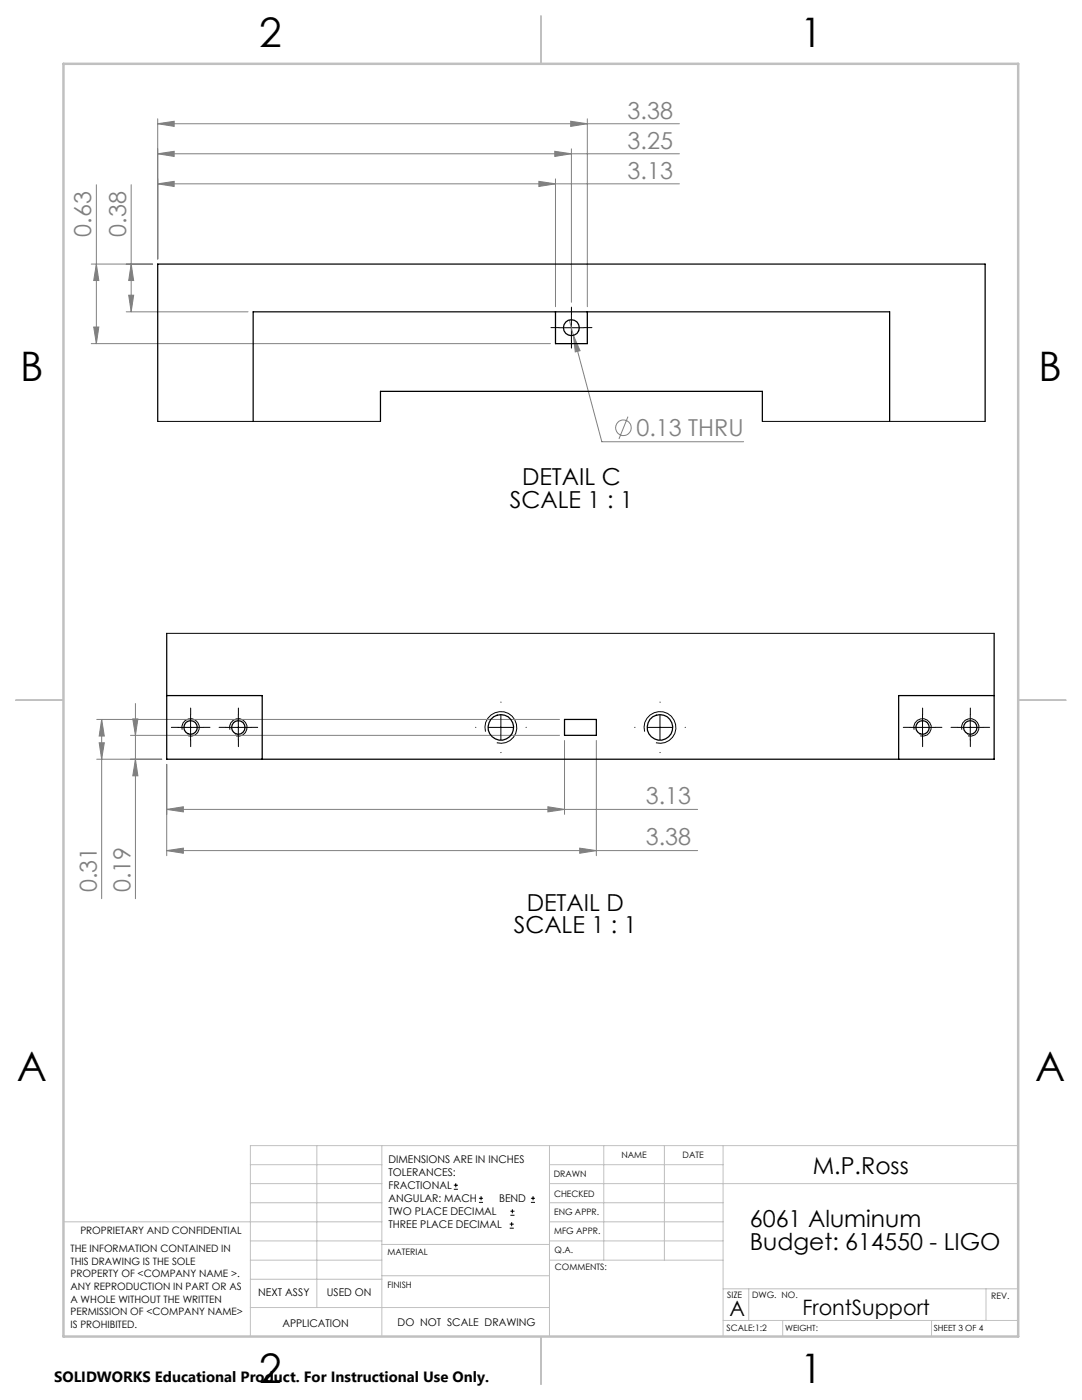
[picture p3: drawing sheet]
<svg xmlns="http://www.w3.org/2000/svg" width="216mm" height="279mm" viewBox="0 0 216 279" stroke-linecap="round" stroke-linejoin="round" font-family="sans-serif">
<g fill="none" stroke="#808080" stroke-width=".2">
<path d="M19.2 36.9v31.7M26.2 36.9v25.3M31.5 30.7l3.2-.5v1zM31.5 36.7l3.2-.5v1zM31.5 24.7l3.2-.5v1zM31.5 23.7v28M31.5 30.7h104.1M31.5 36.7h104.1M31.5 24.7h104.1M107.5 36.2l3.3 .5-3.3 .5zM110.7 30.2l3.3 .5-3.3 .5zM110.8 35.7v25.5"/>
<path d="M113.9 24.2l3.3 .5-3.3 .5zM114 29.7v30.6M117.2 23.7v37.5M18.2 52.7h12.2M19.2 52.7l.5 3.3h-1zM25.7 58.9h1l-.5 3.3zM26.2 52.7l.5 3.3h-1zM18.2 68.6h91.6M18.7 65.3h1l-.5 3.3zM25.2 62.2h24.3M113.6 63.9l.8 3M114.4 66.9l1.3 3.1-.9 .2z"/>
<path d="M114.4 66.9l5.7 21.3h28.3M125.3 83.1l-1.8 4.5M19.3 151.5h13M19.3 143.6h92.4M19.8 148.2h1l-.5 3.3zM20.3 143.6l.5 3.3h-1zM20.3 143.6v35.8M26 146.8h85.7M26.5 143.5h1l-.5 3.3zM27 151.5l.5 3.3h-1zM27 140.4v39M33.3 152.5v18.3"/>
<path d="M112.6 147.8v14.7M119 147.8v23M33.3 161.5l3.3-.5v1zM33.3 169.8l3.3-.5v1zM33.3 161.5h105.9M33.3 169.8h105.9M109.3 161l3.3 .5-3.3 .5zM115.7 169.3l3.3 .5-3.3 .5z"/>
<circle cx="124.4" cy="85.4" r="1.55"/>
</g>
<g fill="none" stroke="#000" stroke-width=".2">
<path d="M111.5 65.4h5M114 62.9v5M35.5 145.2h5M36.3 145.6a1.74 1.74 0 0 1 1.6-2.2 1.74 1.74 0 0 1 1.9 1.9 1.74 1.74 0 0 1-2.2 1.6M38 142.7v5M45 145.2h5.1M45.9 145.6a1.74 1.74 0 0 1 1.5-2.2 1.74 1.74 0 0 1 1.9 1.9 1.74 1.74 0 0 1-2.2 1.6M47.6 142.7v5M96.9 146a3.2 3.2 0 0 1 2.7-4 3.2 3.2 0 0 1 3.5 3.4 3.2 3.2 0 0 1-4 2.8M97.4 145.2h5M99.9 142.7v5M128.6 146a3.2 3.2 0 0 1 2.8-4 3.2 3.2 0 0 1 3.4 3.4 3.2 3.2 0 0 1-3.9 2.8"/>
<path d="M129.2 145.2h5M131.7 142.7v5M181.6 145.2h5M182.4 145.6a1.74 1.74 0 0 1 1.5-2.2 1.74 1.74 0 0 1 1.9 1.9 1.74 1.74 0 0 1-2.2 1.6M184.1 142.7v5M191.1 145.2h5M191.9 145.6a1.74 1.74 0 0 1 1.5-2.2 1.74 1.74 0 0 1 1.9 1.9 1.74 1.74 0 0 1-2.2 1.6M193.6 142.7v5M90.6 237.3h.8M90.6 236.5h.8M90.9 236.1v.9M95.6 240h.8"/>
<path d="M95.6 239.1h.8M96 238.7v.8M105.9 240h.9M105.9 239.1h.9M106.4 238.7v.8M101.7 245.1h.8M101.7 244.3h.8M101.8 242.5h.9M101.8 241.7h.9M102.1 243.9v.8M102.2 241.3v.8"/>
</g>
<g fill="none" stroke="#000" stroke-width=".2" stroke-dasharray="15.2 1.3 1.3 1.3">
<path d="M111.5 65.4h-1.6M114 62.9v-1.6M114 67.9v1.6M116.5 65.4h1.6M35.5 145.2h-1.3M38 142.7v-1.4M38 147.7v1.3M40.5 145.2h1.4M45.1 145.2h-1.4M47.6 142.7v-1.4M47.6 147.7v1.3M50.1 145.2h1.3"/>
<path d="M95 145.2h-.1M100 140.2v-.1M100 150.2h.1M105 145.2h.1M126.7 145.2h.1M131.7 140.2v-.1M131.7 150.2h.1M136.7 145.2h.1M181.6 145.2h-1.4M184.1 142.7v-1.4M184.1 147.7v1.3M186.6 145.2h1.3"/>
<path d="M191.1 145.2h-1.3M193.6 142.7v-1.4M193.6 147.7v1.3M196.1 145.2h1.4"/>
</g>
<g fill="none" stroke="#c0c0c0" stroke-width=".2">
<path d="M50 232.4h26.2M50 236.2h26.2M63.2 228.6v32.3M76.2 228.6v38.1M109.6 228.6v38.1M109.6 232.4h34.7M109.6 236.2h93.6M120.5 228.6v22.9M132.6 228.6v22.9M144.3 228.6v38.1M203.2 228.6h-153.2v38.1M12.7 243.8h63.5"/>
<path d="M50 251.5h26.2M50 240h26.2M50 247.7h26.2M50 255.3h26.2M76.2 254.6h33.4M76.2 248.4h33.4M109.6 251.5h34.7M109.6 243.8h34.7M109.6 240h34.7M109.6 247.7h34.7M144.3 257.2h58.9M149.4 257.2v6.3"/>
<path d="M196.7 257.2v6.3M50 260.9h59.6M144.3 263.5h58.9M156.2 263.5v3.2M185.9 263.5v3.2"/>
</g>
<path d="M108 3.2v9.5M3.1 139.7h9.6M203.2 139.7h9.5M108 266.7v9.6" fill="none" stroke="#c0c0c0" stroke-width=".25"/>
<path d="M12.7 12.7h190.5v254h-190.5z" fill="none" stroke="#c0c0c0" stroke-width=".5"/>
<g fill="#808080">
<path d="M31.5 30.7l3.2-.5v1zM110.7 30.2l3.3 .5-3.3 .5zM31.5 36.7l3.2-.5v1zM107.5 36.2l3.3 .5-3.3 .5zM31.5 24.7l3.2-.5v1zM113.9 24.2l3.3 .5-3.3 .5zM114.4 66.9l.4 3.3 .9-.2z"/>
<path d="M33.3 161.5l3.3-.5v1zM109.3 161l3.3 .5-3.3 .5zM33.3 169.8l3.3-.5v1zM115.7 169.3l3.3 .5-3.3 .5z"/>
<path d="M27 151.5l.5 3.3h-1zM26.5 143.5h1l-.5 3.3zM19.8 148.2h1l-.5 3.3zM20.3 143.6l.5 3.3h-1z"/>
<path d="M26.2 52.7l.5 3.3h-1zM25.7 58.9h1l-.5 3.3zM19.2 52.7l.5 3.3h-1zM18.7 65.3h1l-.5 3.3z"/>
</g>
<path d="M31.5 84.1h44.4M152.1 84.1h44.5M33.3 126.4h165.1" fill="none" stroke="#000" stroke-width=".2"/>
<g fill="none" stroke="#000" stroke-width=".25">
<path d="M110.8 62.2v6.4h6.4v-6.4M31.5 84.1v-31.4h165.1v31.4M50.5 84.1v-21.9h127v21.9M75.9 84.1v-6h76.2v6M33.3 138.8h19v12.7M33.3 126.4v25.1h165.1v-25.1M198.4 138.8h-19.1v12.7M112.6 143.6h6.4v3.2h-6.4z"/>
<circle cx="114" cy="65.4" r="1.58"/>
<circle cx="38" cy="145.2" r="1.35"/>
<circle cx="47.5" cy="145.2" r="1.35"/>
<circle cx="99.9" cy="145.2" r="2.54"/>
<circle cx="131.7" cy="145.2" r="2.54"/>
<circle cx="184.1" cy="145.2" r="1.35"/>
<circle cx="193.6" cy="145.2" r="1.35"/>
</g>
<g font-size="8.1">
<text x="51.7" y="9.3">2</text>
<text x="159.7" y="9.3">1</text>
<text x="4" y="76">B</text>
<text x="207.2" y="76">B</text>
<text x="3.3" y="215.7">A</text>
<text x="206.5" y="215.7">A</text>
<text x="51.7" y="276">2</text>
<text x="159.7" y="276">1</text>
</g>
<g font-size="4.7" fill="#808080">
<text x="125.2" y="23.7">3.38</text>
<text x="125.2" y="29.7">3.25</text>
<text x="125.2" y="35.7">3.13</text>
<text x="18.2" y="47.2" transform="rotate(-90 18.2 47.2)">0.63</text>
<text x="25.2" y="47.2" transform="rotate(-90 25.2 47.2)">0.38</text>
<text x="127" y="87.1">0.13 THRU</text>
<text x="128.9" y="160.5">3.13</text>
<text x="128.9" y="168.7">3.38</text>
<text x="19.3" y="178" transform="rotate(-90 19.3 178)">0.31</text>
<text x="26" y="178" transform="rotate(-90 26 178)">0.19</text>
</g>
<g font-size="4.7">
<text x="101.7" y="101.4">SCALE 1 : 1</text>
<text x="104.2" y="96.8">DETAIL C</text>
<text x="105.1" y="181.7">DETAIL D</text>
<text x="102.5" y="186.3">SCALE 1 : 1</text>
<text x="162.2" y="234.3">M.P.Ross</text>
<text x="149.6" y="244.9">6061 Aluminum</text>
<text x="149.6" y="249.4">Budget: 614550 - LIGO</text>
</g>
<g font-size="4.2">
<text x="145.6" y="262.7">A</text>
<text x="160.1" y="262.4">FrontSupport</text>
</g>
<text font-size="3" x="10.8" y="275.7">SOLIDWORKS Educational Product. For Instructional Use Only.</text>
<g font-size="2.1">
<text x="77.5" y="232.2">DIMENSIONS ARE IN INCHES</text>
<text x="77.5" y="234.7">TOLERANCES:</text>
<text x="77.5" y="237.3">FRACTIONAL</text>
<text x="77.5" y="239.9">ANGULAR: MACH</text>
<text x="99.6" y="239.9">BEND</text>
<text x="77.5" y="242.5">TWO PLACE DECIMAL</text>
<text x="77.5" y="245.1">THREE PLACE DECIMAL</text>
<text x="51.5" y="258.7">NEXT ASSY</text>
<text x="65.2" y="258.6">USED ON</text>
<text x="56.3" y="264.8">APPLICATION</text>
<text x="79.3" y="264.6">DO NOT SCALE DRAWING</text>
</g>
<g font-size="2">
<text x="14.1" y="249.9">THE INFORMATION CONTAINED IN</text>
<text x="16" y="246.3">PROPRIETARY AND CONFIDENTIAL</text>
<text x="14.1" y="252.4">THIS DRAWING IS THE SOLE</text>
<text x="14.1" y="254.9">PROPERTY OF &lt;COMPANY NAME &gt;.</text>
<text x="14.1" y="257.4">ANY REPRODUCTION IN PART OR AS</text>
<text x="14.1" y="260">A WHOLE WITHOUT THE WRITTEN</text>
<text x="14.1" y="262.5">PERMISSION OF &lt;COMPANY NAME&gt;</text>
<text x="14.1" y="265">IS PROHIBITED.</text>
</g>
<g font-size="1.8">
<text x="124" y="231.1">NAME</text>
<text x="136.2" y="231.1">DATE</text>
<text x="110.5" y="234.8">DRAWN</text>
<text x="110.5" y="238.9">CHECKED</text>
<text x="110.6" y="242.5">ENG APPR.</text>
<text x="77.3" y="250.5">MATERIAL</text>
<text x="110.6" y="246.3">MFG APPR.</text>
<text x="110.7" y="250">Q.A.</text>
<text x="77.3" y="257">FINISH</text>
<text x="110.7" y="253.5">COMMENTS:</text>
<text x="145.1" y="259">SIZE</text>
<text x="150.1" y="259.1">DWG. NO.</text>
<text x="197.8" y="259.2">REV.</text>
<text x="145" y="265.7">SCALE:1:2</text>
</g>
<g font-size="1.7">
<text x="156.7" y="265.7">WEIGHT:</text>
<text x="186.3" y="265.7">SHEET 3 OF 4</text>
</g>
</svg>
